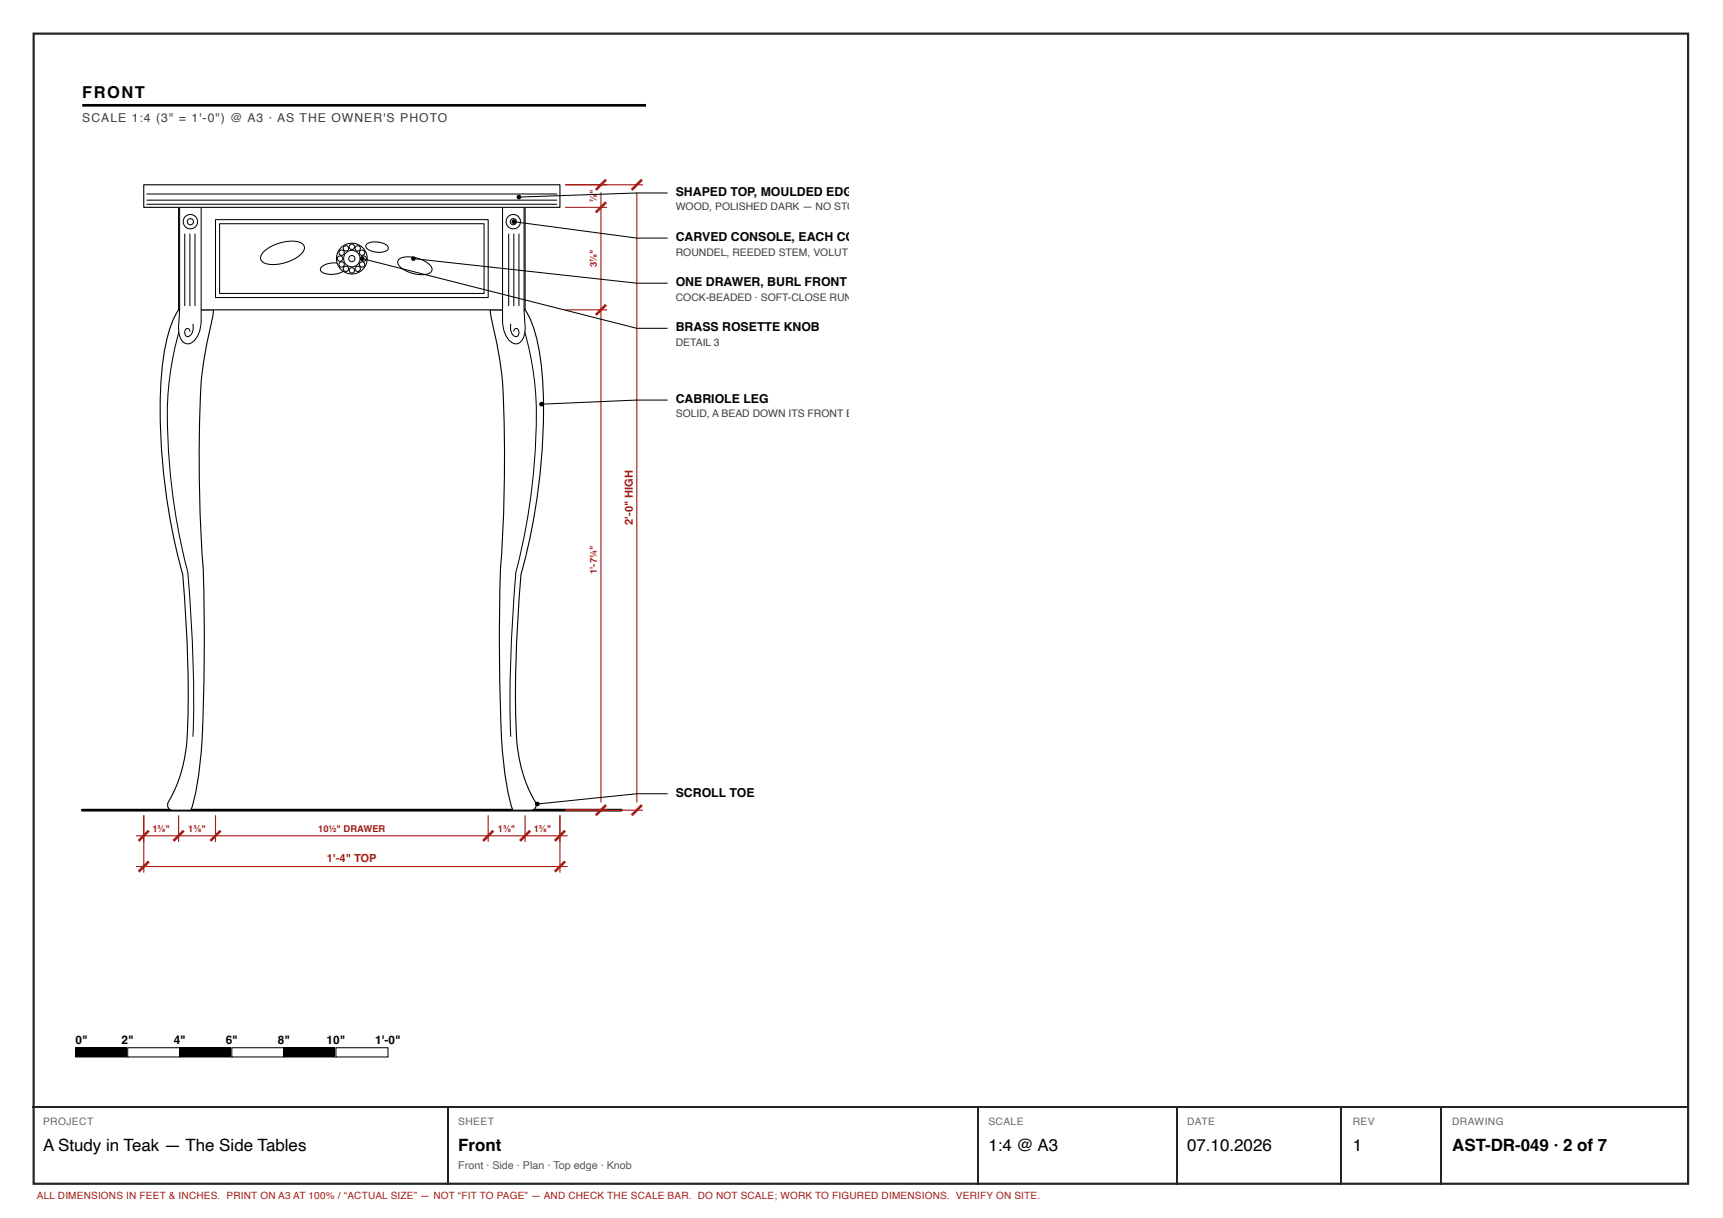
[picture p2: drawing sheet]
<svg xmlns="http://www.w3.org/2000/svg" width="420mm" height="297mm" viewBox="0 0 420 297" stroke-linecap="round" stroke-linejoin="round" font-family="sans-serif">
<path d="M8.2 8.2h403.5v280.5h-403.5z" fill="none" stroke="#222" stroke-width=".53"/>
<path d="M20.1 25.7h137.5" fill="none" stroke="#000" stroke-width=".66" stroke-linecap="butt"/>
<path d="M20.1 197.6h131.5" fill="none" stroke="#000" stroke-width=".67"/>
<path d="M43.6 75.6h8.5l-.2 1.3a107.2 107.2 0 0 0-3.3 28.9 407 407 0 0 0 1 35 460.2 460.2 0 0 1-.7 44.8 53.6 53.6 0 0 1-2.3 12h-4.5a1.26 1.26 0 0 1-1-2 35.3 35.3 0 0 0 4.6-18 316.2 316.2 0 0 0-1.1-37.5 147.1 147.1 0 0 1-5-50.9 31.8 31.8 0 0 1 4-13.6z" fill="#fff"/>
<path d="M43.6 75.6h8.5l-.2 1.3a107.2 107.2 0 0 0-3.3 28.9 407 407 0 0 0 1 35 460.2 460.2 0 0 1-.7 44.8 53.6 53.6 0 0 1-2.3 12h-4.5a1.26 1.26 0 0 1-1-2 35.3 35.3 0 0 0 4.6-18 316.2 316.2 0 0 0-1.1-37.5 147.1 147.1 0 0 1-5-50.9 31.8 31.8 0 0 1 4-13.6z" fill="none" stroke="#000" stroke-width=".27"/>
<path d="M44.6 78.1a76.5 76.5 0 0 0-3.6 30.5 152.3 152.3 0 0 0 4.8 31 336.2 336.2 0 0 1 1.3 40" fill="none" stroke="#000" stroke-width=".25"/>
<path d="M119.6 75.6h8.5a28.2 28.2 0 0 1 3.7 11.8 139.3 139.3 0 0 1-2.3 42.6l-.7 3.4a53.2 53.2 0 0 0-2.4 15.6 234.3 234.3 0 0 0-.1 33.9 35.9 35.9 0 0 0 4.4 13.2 1.2 1.2 0 0 1-1.1 1.5h-4.5a82.5 82.5 0 0 1-3-22.9 478.4 478.4 0 0 1 .7-49.7l.2-14.1a232.6 232.6 0 0 0-.7-20.1l-.9-5.6-1.6-7.5z" fill="#fff"/>
<path d="M119.6 75.6h8.5a28.2 28.2 0 0 1 3.7 11.8 139.3 139.3 0 0 1-2.3 42.6l-.7 3.4a53.2 53.2 0 0 0-2.4 15.6 234.3 234.3 0 0 0-.1 33.9 35.9 35.9 0 0 0 4.4 13.2 1.2 1.2 0 0 1-1.1 1.5h-4.5a82.5 82.5 0 0 1-3-22.9 478.4 478.4 0 0 1 .7-49.7l.2-14.1a232.6 232.6 0 0 0-.7-20.1l-.9-5.6-1.6-7.5z" fill="none" stroke="#000" stroke-width=".27"/>
<path d="M127.1 78.1a76.5 76.5 0 0 1 3.5 30.5 152.3 152.3 0 0 1-4.8 31 336.2 336.2 0 0 0-1.2 40" fill="none" stroke="#000" stroke-width=".25"/>
<path d="M43.6 50.6h84.5v25h-84.5z" fill="#fff"/>
<path d="M43.6 50.6h84.5v25h-84.5z" fill="none" stroke="#000" stroke-width=".27"/>
<path d="M52.6 53.6h66.5v19h-66.5z" fill="#fff"/>
<path d="M52.6 53.6h66.5v19h-66.5zM53.6 54.6h64.5v17h-64.5zM89.5 59.5a4.5 4.5 0 0 1 5.1 .7 1.27 1.27 0 0 1-1.5 1.3h-.7a3.4 3.4 0 0 1-3.2-1.4zM64.4 61.3a9.9 9.9 0 0 1 8.9-2.1 1.49 1.49 0 0 1 1 1.3 1.49 1.49 0 0 1-.8 1.4 9.9 9.9 0 0 1-9.1 2.2 1.49 1.49 0 0 1-.9-1.3 1.49 1.49 0 0 1 .8-1.3zM78.4 65.1a5.1 5.1 0 0 1 5.7-.2 1.21 1.21 0 0 1-1.1 1.6 5 5 0 0 1-4.7-.4 .75 .75 0 0 1 .1-1zM97.3 63.2a6.8 6.8 0 0 1 6.4 .5l.8 .6a1.37 1.37 0 0 1 .8 1.6 1.37 1.37 0 0 1-1.5 1 7.5 7.5 0 0 1-6.7-2.4l-.1-.6z" fill="none" stroke="#000" stroke-width=".25"/>
<circle cx="85.8" cy="63.1" r="3.8" fill="#fff"/>
<g fill="none" stroke="#000" stroke-width=".25">
<circle cx="82.9" cy="63.1" r=".65"/>
<circle cx="83.3" cy="64.5" r=".65"/>
<circle cx="83.3" cy="61.6" r=".65"/>
<circle cx="84.4" cy="60.6" r=".65"/>
<circle cx="84.4" cy="65.5" r=".65"/>
<circle cx="85.8" cy="60.2" r=".65"/>
<circle cx="85.8" cy="65.9" r=".65"/>
<circle cx="85.8" cy="63.1" r="3.8"/>
<circle cx="87.2" cy="60.6" r=".65"/>
<circle cx="87.2" cy="65.5" r=".65"/>
<circle cx="88.3" cy="64.5" r=".65"/>
<circle cx="88.3" cy="61.6" r=".65"/>
<circle cx="88.7" cy="63.1" r=".65"/>
</g>
<circle cx="85.8" cy="63.1" r="2" fill="#fff"/>
<g fill="none" stroke="#000" stroke-width=".25">
<circle cx="85.8" cy="63.1" r=".75"/>
<circle cx="85.8" cy="63.1" r="2"/>
</g>
<path d="M43.8 50.6h5.3v27.5a6.5 6.5 0 0 1-2.3 5.4 2 2 0 0 1-3-1.6 23.3 23.3 0 0 1 0-6.3z" fill="#fff"/>
<path d="M43.8 50.6h5.3v27.5a6.5 6.5 0 0 1-2.3 5.4 2 2 0 0 1-3-1.6 23.3 23.3 0 0 1 0-6.3z" fill="none" stroke="#000" stroke-width=".25"/>
<circle cx="46.4" cy="54.1" r="1.75" fill="#fff"/>
<g fill="none" stroke="#000" stroke-width=".25">
<path d="M45.1 57.1v17.5M46.3 57.1v17.5M47.6 57.1v17.5M47.1 79.1a2.75 2.75 0 0 1-1 2.9l-.4 .1a1.11 1.11 0 0 1-.6-1 1.11 1.11 0 0 1 .6-1l.5 .3 .1 .4"/>
<circle cx="46.4" cy="54.1" r=".75"/>
<circle cx="46.4" cy="54.1" r="1.75"/>
</g>
<path d="M122.6 50.6h5.2v25a23.3 23.3 0 0 1 0 6.3 2.03 2.03 0 0 1-1.4 1.8 2.03 2.03 0 0 1-2.2-.7 7 7 0 0 1-1.6-4.9z" fill="#fff"/>
<path d="M122.6 50.6h5.2v25a23.3 23.3 0 0 1 0 6.3 2.03 2.03 0 0 1-1.4 1.8 2.03 2.03 0 0 1-2.2-.7 7 7 0 0 1-1.6-4.9z" fill="none" stroke="#000" stroke-width=".25"/>
<circle cx="125.2" cy="54.1" r="1.75" fill="#fff"/>
<g fill="none" stroke="#000" stroke-width=".25">
<path d="M124.1 57.1v17.5M125.3 57.1v17.5M126.6 57.1v17.5M124.6 79.1a2.75 2.75 0 0 0 1 2.9l.3 .1a1.11 1.11 0 0 0 .7-1 1.11 1.11 0 0 0-.7-1l-.5 .3-.1 .4"/>
<circle cx="125.2" cy="54.1" r=".75"/>
<circle cx="125.2" cy="54.1" r="1.75"/>
</g>
<path d="M35.1 45.1h101.5v5.5h-101.5z" fill="#fff"/>
<path d="M35.1 45.1h101.5v5.5h-101.5z" fill="none" stroke="#000" stroke-width=".27"/>
<path d="M35.8 47.3h100M35.8 48.8h100M35.8 49.8h100M125.3 54.1l30 4h7.5M162.8 47.1h-7.5l-28.7 1M88.3 63.1l67 17h7.5M100.8 63.1l54.5 6h7.5M162.8 97.6h-7.5l-23.2 1M162.8 193.6h-7.5l-24.2 2.5M18.5 255.5h12.6v2.2h-12.6z" fill="none" stroke="#000" stroke-width=".25"/>
<g fill="none" stroke="#a51d17" stroke-width=".28">
<path d="M137.8 50.6h10.3M137.8 45.1h19M146.6 46.9v148.8M155.3 46.9v148.8M137.8 75.6h10.3M35.1 198.8v14M43.6 198.8v6.5M52.6 198.8v6.5M119.1 198.8v6.5M128.1 198.8v6.5M136.6 198.8v14M137.8 197.6h19"/>
<path d="M33.2 203.8h105.2M33.2 211.3h105.2"/>
</g>
<g fill="none" stroke="#a51d17" stroke-width=".64" stroke-linecap="butt">
<path d="M147.8 49.3l-2.5 2.5M147.8 43.8l-2.5 2.5M156.6 43.8l-2.5 2.5M147.8 74.3l-2.5 2.5M147.8 196.3l-2.5 2.5M156.6 196.3l-2.5 2.5M36.3 202.6l-2.5 2.5M36.3 210.1l-2.5 2.5M44.8 202.6l-2.5 2.5M53.8 202.6l-2.5 2.5M120.3 202.6l-2.5 2.5M129.3 202.6l-2.5 2.5"/>
<path d="M137.8 202.6l-2.5 2.5M137.8 210.1l-2.5 2.5"/>
</g>
<g fill="#000">
<path d="M18.5 255.5h12.6v2.2h-12.6z"/>
<circle cx="125.3" cy="54.1" r=".56"/>
<circle cx="126.6" cy="48.1" r=".56"/>
<circle cx="88.3" cy="63.1" r=".56"/>
<circle cx="100.8" cy="63.1" r=".56"/>
<circle cx="132.1" cy="98.6" r=".56"/>
<circle cx="131.1" cy="196.1" r=".56"/>
</g>
<path d="M31.1 255.5h12.7v2.2h-12.7z" fill="#fff"/>
<path d="M31.1 255.5h12.7v2.2h-12.7zM43.8 255.5h12.7v2.2h-12.7z" fill="none" stroke="#000" stroke-width=".25"/>
<path d="M43.8 255.5h12.7v2.2h-12.7z" fill="#000"/>
<path d="M56.5 255.5h12.7v2.2h-12.7z" fill="#fff"/>
<path d="M56.5 255.5h12.7v2.2h-12.7zM69.2 255.5h12.7v2.2h-12.7z" fill="none" stroke="#000" stroke-width=".25"/>
<path d="M69.2 255.5h12.7v2.2h-12.7z" fill="#000"/>
<path d="M81.9 255.5h12.7v2.2h-12.7z" fill="#fff"/>
<path d="M81.9 255.5h12.7v2.2h-12.7z" fill="none" stroke="#000" stroke-width=".25"/>
<path d="M7.9 270h404.1M109.1 270.1v18.8M238.5 270.1v18.8M286.9 270.1v18.8M327.2 270.1v18.8M351.5 270.1v18.8" fill="none" stroke="#222" stroke-width=".26"/>
<g font-size="4.1">
<text x="10.5" y="280.7">A Study in Teak — The Side Tables</text>
<text x="111.8" y="280.7">Front</text>
<text x="241" y="280.7">1:4 @ A3</text>
<text x="289.5" y="280.7">07.10.2026</text>
<text x="329.9" y="280.7">1</text>
<text x="354.1" y="280.7">AST-DR-049 · 2 of 7</text>
</g>
<text font-size="4" x="20.1" y="23.8">FRONT</text>
<text font-size="3" fill="#3d3d3d" x="20.1" y="29.8">SCALE 1:4 (3&quot; = 1'-0&quot;) @ A3 · AS THE OWNER'S PHOTO</text>
<g font-size="3">
<text x="164.8" y="47.8">SHAPED TOP, MOULDED EDG</text>
<text x="164.8" y="58.8">CARVED CONSOLE, EACH CO</text>
<text x="164.8" y="69.8">ONE DRAWER, BURL FRONT</text>
<text x="164.8" y="80.8">BRASS ROSETTE KNOB</text>
<text x="164.8" y="98.3">CABRIOLE LEG</text>
<text x="164.8" y="194.3">SCROLL TOE</text>
</g>
<g font-size="2.9">
<text x="18.5" y="254.5">0&quot;</text>
<text x="29.7" y="254.5">2&quot;</text>
<text x="42.4" y="254.5">4&quot;</text>
<text x="55" y="254.5">6&quot;</text>
<text x="67.7" y="254.5">8&quot;</text>
<text x="79.6" y="254.5">10&quot;</text>
<text x="91.5" y="254.5">1'-0&quot;</text>
</g>
<g font-size="2.7" fill="#a51d17">
<text x="154.3" y="128" transform="rotate(-90 154.3 128)">2'-0&quot; HIGH</text>
<text x="79.7" y="210.3">1'-4&quot; TOP</text>
</g>
<text font-size="2.6" fill="#555" x="111.8" y="285">Front · Side · Plan · Top edge · Knob</text>
<g font-size="2.5" fill="#3d3d3d">
<text x="164.8" y="51.3">WOOD, POLISHED DARK — NO STO</text>
<text x="164.8" y="62.3">ROUNDEL, REEDED STEM, VOLUT</text>
<text x="164.8" y="73.3">COCK-BEADED · SOFT-CLOSE RUN</text>
<text x="164.8" y="84.3">DETAIL 3</text>
<text x="164.8" y="101.8">SOLID, A BEAD DOWN ITS FRONT E</text>
</g>
<g font-size="2.5" fill="#666">
<text x="10.5" y="274.4">PROJECT</text>
<text x="111.8" y="274.4">SHEET</text>
<text x="241" y="274.4">SCALE</text>
<text x="289.5" y="274.4">DATE</text>
<text x="329.9" y="274.4">REV</text>
<text x="354.1" y="274.4">DRAWING</text>
</g>
<text font-size="2.4" fill="#a51d17" x="9" y="292.4">ALL DIMENSIONS IN FEET &amp; INCHES. PRINT ON A3 AT 100% / “ACTUAL SIZE” — NOT “FIT TO PAGE” — AND CHECK THE SCALE BAR. DO NOT SCALE; WORK TO FIGURED DIMENSIONS. VERIFY ON SITE.</text>
<g font-size="2.3" fill="#a51d17">
<text x="145.6" y="49.3" transform="rotate(-90 145.6 49.3)">⅞&quot;</text>
<text x="145.6" y="65.2" transform="rotate(-90 145.6 65.2)">3⅞&quot;</text>
<text x="145.6" y="140" transform="rotate(-90 145.6 140)">1'-7¼&quot;</text>
<text x="37.2" y="202.8">1⅜&quot;</text>
<text x="45.9" y="202.8">1⅜&quot;</text>
<text x="77.6" y="202.8">10½&quot; DRAWER</text>
<text x="121.4" y="202.8">1⅜&quot;</text>
<text x="130.2" y="202.8">1⅜&quot;</text>
</g>
</svg>
